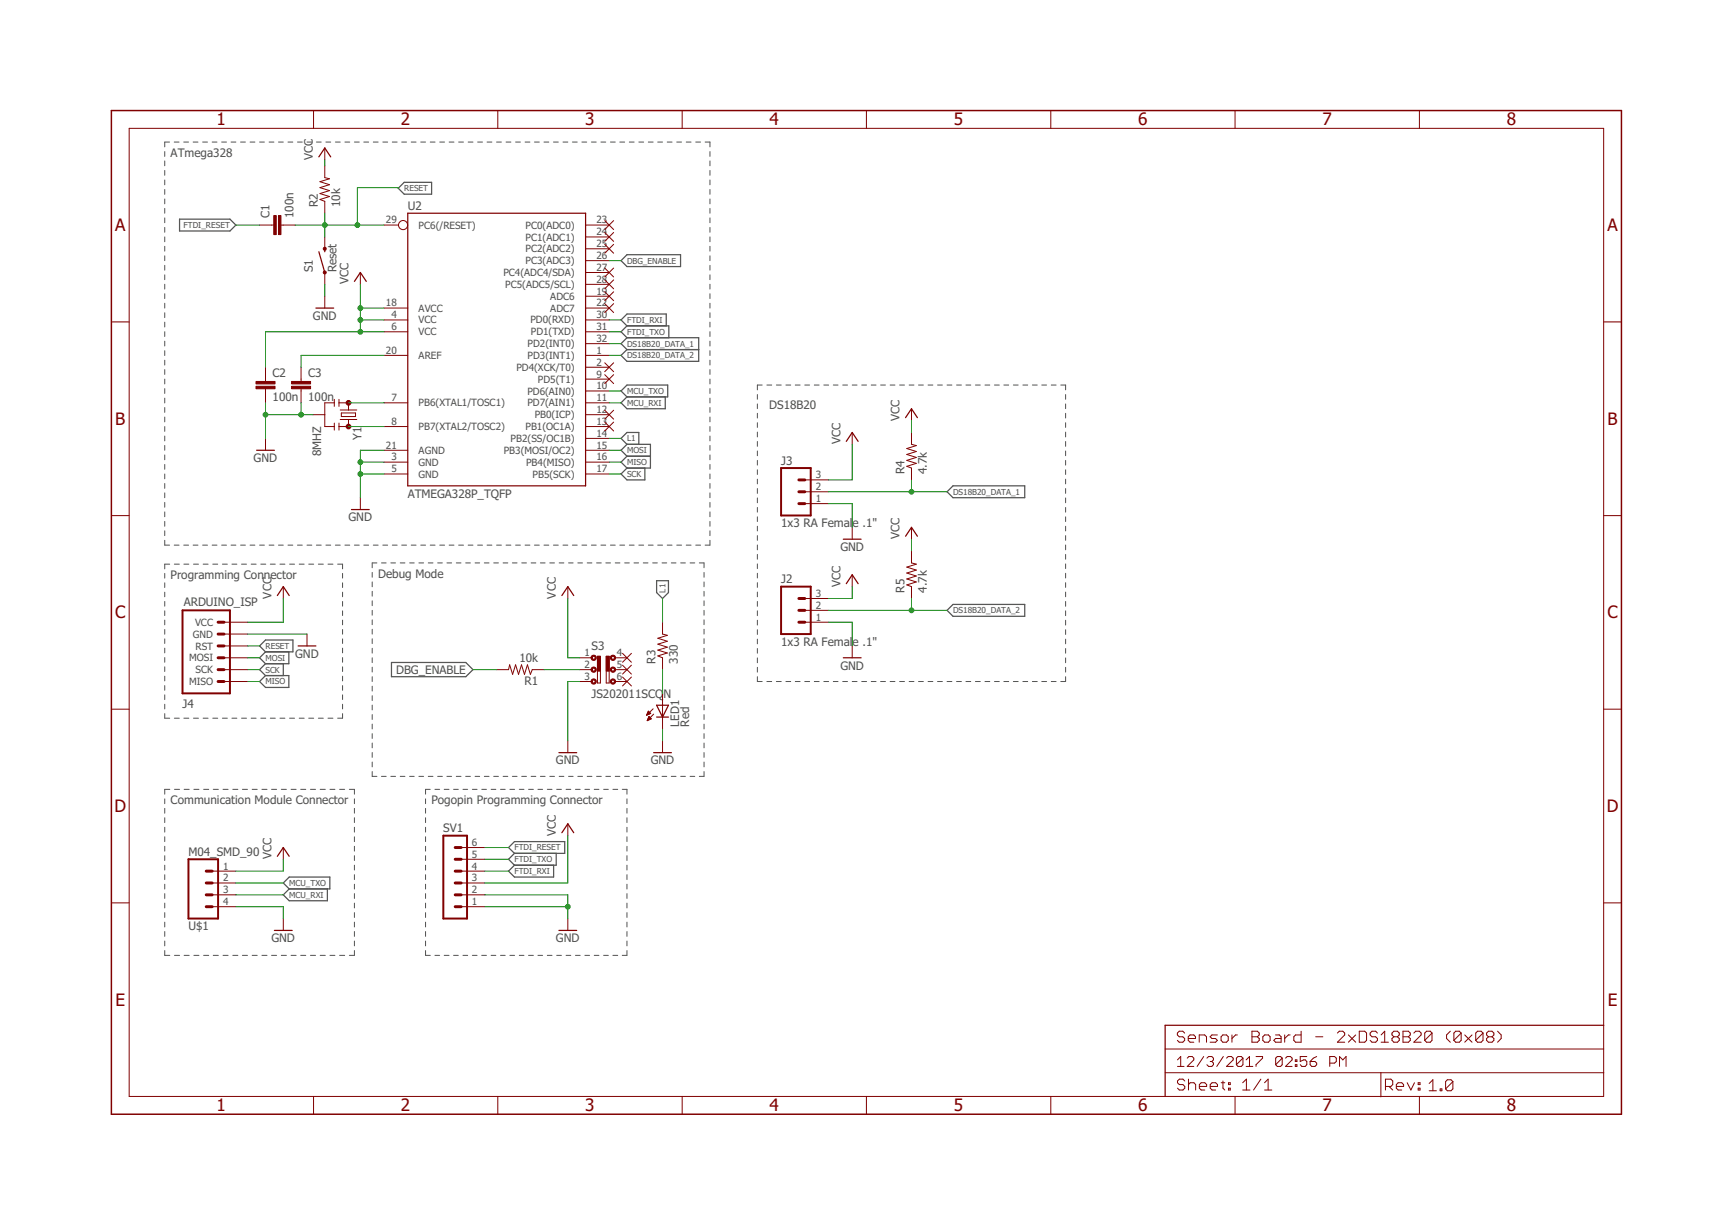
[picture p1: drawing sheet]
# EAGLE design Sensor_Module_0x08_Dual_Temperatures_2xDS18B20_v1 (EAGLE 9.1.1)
FRAME1 (FRAME-A4L): CNAME: Communication Module; CREVISION: 2.0

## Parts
C1  100n  C  [C0805]
C2  100n  C  [C0805]
C3  100n  C  [C0805]
J2  1x3 RA Female .1"  M03SMD_RA_FEMALE  [1X03_SMD_RA_FEMALE]
J3  1x3 RA Female .1"  M03SMD_RA_FEMALE  [1X03_SMD_RA_FEMALE]
J4  ARDUINO_ISP  [M-2X3]
LED1  Red  LEDSML0805  [SML0805]
R1  10k  RESISTOR0805-RES  [0805]
R2  10k  RESISTOR0805-RES  [0805]
R3  330  RESISTOR0805-RES  [0805]
R4  4.7k  RESISTOR0805-RES  [0805]
R5  4.7k  RESISTOR0805-RES  [0805]
S1  Reset  PUSHBUTTON  [M-PUSHBUTTON-SMD]
S3  JS202011SCQN  [JS202011SCQN]
SV1  MA06-1  [MA06-1]
U2  ATMEGA328P_TQFP  [TQFP32-08]
U$1  M04_SMD_90  [M04_SMD_90]
Y1  8MHZ  RESONATOR8MHZ  [RESONATOR-SMD]

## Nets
DBG_ENABLE: R1.2 U2.26(PC3(ADC3))
DS18B20_DATA_1: J3.2 R4.1 U2.32(PD2(INT0))
DS18B20_DATA_2: J2.2 R5.1 U2.1(PD3(INT1))
FTDI_RESET: C1.1 SV1.6
FTDI_RXI: SV1.4 U2.30(PD0(RXD))
FTDI_TXO: SV1.5 U2.31(PD1(TXD))
GND [GND]: C2.2 C3.2 J2.1 J3.1 J4.P$5(GND) LED1.C S1.1(LEFT) S1.2(LEFT) S3.3 SV1.1 SV1.2 U2.3(GND) U2.5(GND) U2.21(AGND) U$1.4 Y1.2
L1: R3.2 U2.14(PB2(SS/OC1B))
MCU_RXI: U2.11(PD7(AIN1)) U$1.3
MCU_TXO: U2.10(PD6(AIN0)) U$1.2
MISO: J4.P$1(MISO) U2.16(PB4(MISO))
MOSI: J4.P$3(MOSI) U2.15(PB3(MOSI/OC2))
N$1: U2.8(PB7(XTAL2/TOSC2)) Y1.3
N$2: U2.7(PB6(XTAL1/TOSC1)) Y1.1
N$3: R1.1 S3.2
N$15: C3.1 U2.20(AREF)
N$30: LED1.A R3.1
RESET: C1.2 J4.P$4(RST) R2.1 S1.3(RIGHT) S1.4(RIGHT) U2.29(PC6(/RESET))
SCK: J4.P$2(SCK) U2.17(PB5(SCK))
VCC [Vsupply]: C2.1 J2.3 J3.3 J4.P$6(VCC) R2.2 R4.2 R5.2 S3.1 SV1.3 U2.4(VCC) U2.6(VCC) U2.18(AVCC) U$1.1
Unconnected: S3.4 S3.5 S3.6 U2.2(PD4(XCK/T0)) U2.9(PD5(T1)) U2.12(PB0(ICP)) U2.13(PB1(OC1A)) U2.19(ADC6) U2.22(ADC7) U2.23(PC0(ADC0)) U2.24(PC1(ADC1)) U2.25(PC2(ADC2)) U2.27(PC4(ADC4/SDA)) U2.28(PC5(ADC5/SCL))

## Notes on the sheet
- ATmega328
- DS18B20
- Programming Connector | Debug Mode
- Main Module Connector | Pogopin Programming Connector
- Sensor Module - 2xDS18B20 v1
- 1.0

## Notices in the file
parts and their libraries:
SparkFun-Aesthetics: Licensing: Creative Commons ShareAlike 4.0 International - https://creativecommons.org/licenses/by-sa/4.0
